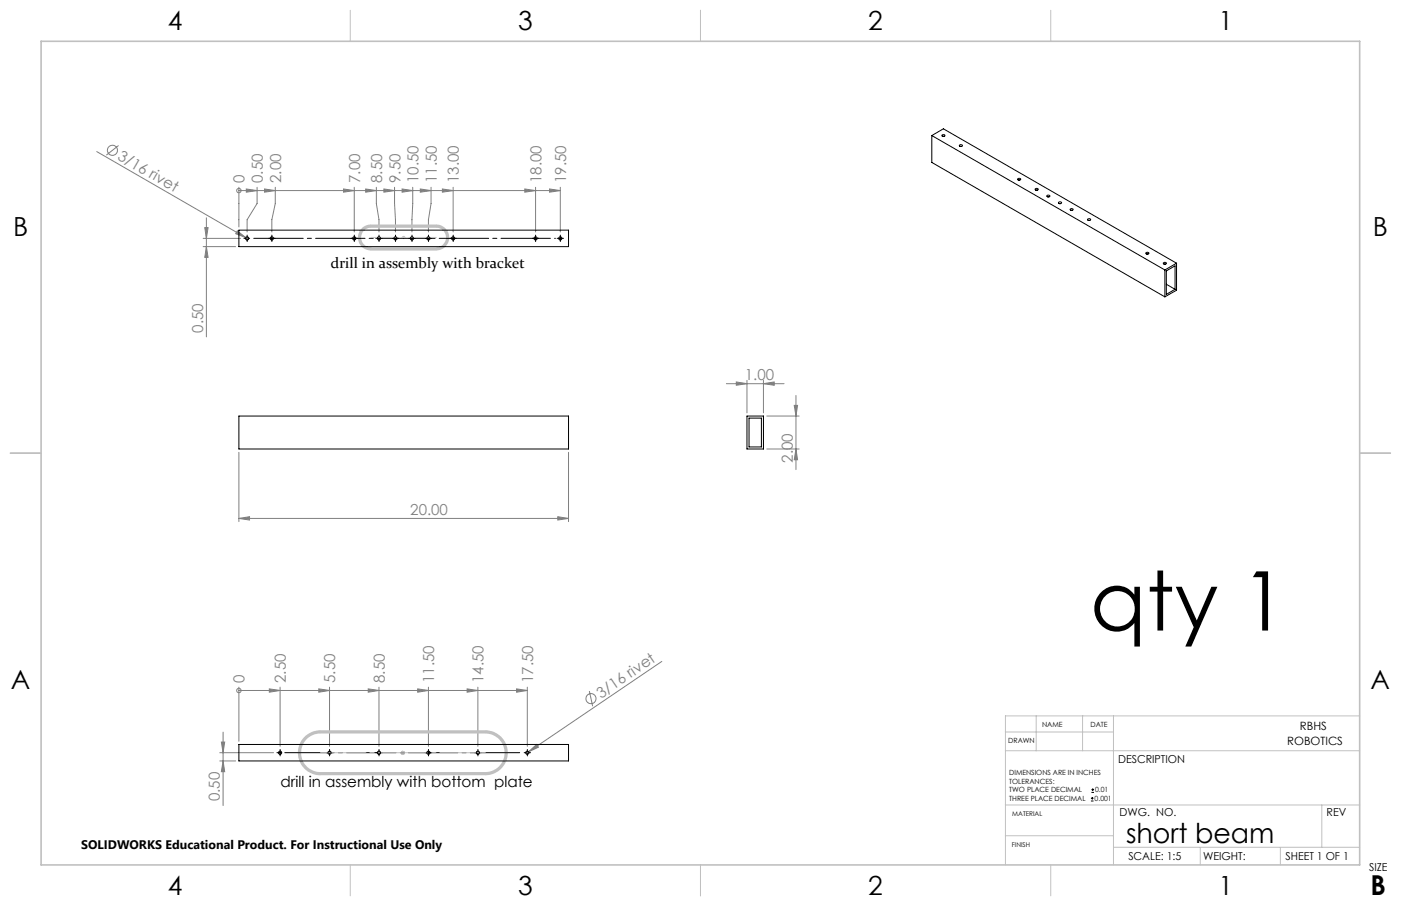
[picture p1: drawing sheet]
<svg xmlns="http://www.w3.org/2000/svg" width="432mm" height="279mm" viewBox="0 0 432 279" stroke-linecap="round" stroke-linejoin="round" font-family="sans-serif">
<g fill="none" stroke="#808080" stroke-width=".31">
<path d="M29.8 46.7l45.9 26.6M36.5 44.9l-3.7 2.9M73.6 58.8h.1M73.6 57.7v12.3M73.6 58.8h99.1M75.9 58.3l3.3 .5-3.3 .5zM79.2 57.7v5.1l-3 5v3.7M81.5 58.3l3.3 .5-3.3 .5zM84.8 57.7v5.1l-1 5v3.7M105.9 58.3l3.3 .5-3.3 .5zM109.2 57.7v13.8M112.7 58.3l3.3 .5-3.3 .5z"/>
<path d="M116 57.7v5.1l.8 5v3.7M118.3 58.3l3.3 .5-3.3 .5zM121.6 57.7l.3 13.8M123.9 58.3l3.3 .5-3.3 .5zM127.2 57.7l-.2 13.8M129.5 58.3l3.4 .5-3.4 .5zM132.9 57.7v5.1l-.9 5v3.7M136.3 58.3l3.4 .5-3.4 .5zM139.7 57.7v13.8M161.7 58.3l3.4 .5-3.4 .5zM165.1 57.7v13.8M169.4 58.3l3.3 .5-3.3 .5z"/>
<path d="M172.7 57.7v13.8M62.6 73.5h11.6M62.6 76.1h10M63.1 70.2h1l-.5 3.3zM63.6 67.2v36.7M63.6 76.1l.5 3.3h-1zM73.1 71.2l2.6 2.1-3.1-1.2zM75.7 73.3l.9 .5M223.9 118.3h17.8M226.9 117.8l3.3 .5-3.3 .5zM230.2 117.3v10M235.3 118.3l3.3-.5v1z"/>
<path d="M235.3 117.3v10M73.6 139.5v21.4M175.2 139.5v21.4M236.3 138.5h10M236.3 128.3h10M244.8 125h1l-.5 3.3zM245.3 138.5l.5 3.3h-1zM245.3 122v22.8M73.6 159.9l3.3-.6v1.1zM73.6 159.9h101.6M171.9 159.3l3.3 .6-3.3 .5zM73.6 212.9h.1"/>
<path d="M73.6 211.9v16.7M73.6 212.9h88.9M83 212.4l3.3 .5-3.3 .6zM86.3 211.9v18.3M98.2 212.4l3.4 .5-3.4 .6zM101.6 211.9v18.3M113.5 212.4l3.3 .5-3.3 .6zM116.8 211.9v18.3M128.7 212.4l3.3 .5-3.3 .6zM132 211.9v18.3M144 212.4l3.3 .5-3.3 .6zM147.3 211.9v18.3"/>
<path d="M159.2 212.4l3.3 .5-3.3 .6zM162.5 211.9v18.3M181.6 213.1l1.1 4.7M204 204l-41.1 27.8M67.7 232.1h16.6M67.7 234.7h4.9M68.2 228.8h1.1l-.5 3.3zM68.8 234.7l.5 3.3h-1.1zM68.8 225.8v22.6M162.9 231.8l2.5-2.2 .5 .8zM162.9 231.8l-.8 .6"/>
<circle cx="34.7" cy="46.3" r="1.54"/>
<circle cx="73.6" cy="58.8" r=".69"/>
<circle cx="73.6" cy="213" r=".68"/>
<circle cx="182.1" cy="215.4" r="1.55"/>
</g>
<g fill="none" stroke="#000" stroke-width=".31">
<path d="M75.7 73.5h1M76.2 73v1M83.3 73.5h1M83.8 73v1M108.7 73.5h1M109.2 73v1M116.3 73.5h1M116.8 73v1M121.4 73.5h1M121.9 73v1M126.5 73.5h1M127 73v1"/>
<path d="M131.6 73.5h.9M132 73v1M139.2 73.5h1M139.7 73v1M164.6 73.5h1M165.1 73v1M172.2 73.5h1M172.7 73v1M85.8 232.1h1M86.3 231.6v1M101.1 232.1h1M101.6 231.6v1"/>
<path d="M116.3 232.1h1M116.8 231.6v1M131.6 232.1h.9M132 231.6v1M146.8 232.1h1M147.3 231.6v1M162 232.1h1M162.5 231.6v1M336.2 247h.8M336.2 246.2h.8M336.4 244.4h.8M336.4 243.5h.8"/>
<path d="M336.7 245.8v.8M336.8 243.1v.8"/>
</g>
<g fill="none" stroke="#c0c0c0" stroke-width=".31">
<path d="M108 3.2v9.5M215.9 3.2v9.5M323.8 3.2v9.5M123.9 73.2h1M124 72.9l.7 .7M124.4 72.7v1M124.7 72.9l-.7 .7M3.1 139.7h9.6M419.1 139.7h9.5M309.9 231.5h109.2M309.9 225.7h33.3M319.4 220.8v10.7"/>
<path d="M333.7 220.8v10.7M343.2 220.8v45.9M419.1 220.8h-109.2v45.9M309.9 248.2h109.2M309.9 257.7h33.3M407.4 248.2v13.1M108 266.7v9.6M215.9 266.7v9.6M323.8 266.7v9.6M343.2 261.3h75.9M369.9 261.3v5.4M394.6 261.3v5.4"/>
</g>
<path d="M114.3 69.7a3.5 3.5 0 0 0-3.5 3.6 3.5 3.5 0 0 0 3.5 3.5M134.4 69.7a3.5 3.5 0 0 1 3.5 3.6 3.5 3.5 0 0 1-3.5 3.5M98.7 225.7a6.4 6.4 0 0 0-6.4 6.4 6.4 6.4 0 0 0 6.4 6.5M123.6 232.2h1.1M123.8 231.8l.7 .7M124.1 231.6v1.1M124.5 231.8l-.7 .7M149.6 225.7a6.4 6.4 0 0 1 6.4 6.4 6.4 6.4 0 0 1-6.4 6.5" fill="none" stroke="#c0c0c0" stroke-width="1" stroke-linecap="butt"/>
<g fill="none" stroke="#000" stroke-width=".31" stroke-dasharray="15.2 1.3 1.3 1.3">
<path d="M75.7 73.5h-.5M76.2 73v-.5M76.2 74v.5M83.3 73.5h-.5M83.8 73v-.5M83.8 74v.5M84.3 73.5h.5M108.7 73.5h-.5M109.2 73v-.5M109.2 74v.5M109.7 73.5h.5M116.3 73.5h-.5"/>
<path d="M116.8 73v-.5M116.8 74v.5M117.3 73.5h.5M121.4 73.5h-.5M121.9 73v-.5M121.9 74v.5M122.4 73.5h.5M126.5 73.5h-.5M127 73v-.5M127 74v.5M127.5 73.5h.5M131.6 73.5h-.5"/>
<path d="M132.1 73v-.5M132.1 74v.5M132.6 73.5h.5M139.2 73.5h-.5M139.7 73v-.5M139.7 74v.5M140.2 73.5h.5M164.6 73.5h-.5M165.1 73v-.5M165.1 74v.5M165.6 73.5h.5M172.2 73.5h-.5"/>
<path d="M172.7 73v-.5M172.7 74v.5M173.2 73.5h.5M85.8 232.1h-.5M86.3 231.6v-.5M86.3 232.6v.5M101.1 232.1h-.5M101.6 231.6v-.5M101.6 232.6v.5M102.1 232.1h.5M116.3 232.1h-.5M116.8 231.6v-.5"/>
<path d="M116.8 232.6v.5M117.3 232.1h.5M131.6 232.1h-.5M132.1 231.6v-.5M132.1 232.6v.5M132.6 232.1h.5M146.8 232.1h-.5M147.3 231.6v-.5M147.3 232.6v.5M147.8 232.1h.5M162 232.1h-.5M162.5 231.6v-.5"/>
<path d="M162.5 232.6v.5M163 232.1h.5"/>
</g>
<path d="M76.7 73.5h94.5" fill="none" stroke="#000" stroke-width=".31" stroke-dasharray="15.2 1.3 1.3 1.3" stroke-dashoffset="-1.5"/>
<path d="M86.8 232.1h74.3" fill="none" stroke="#000" stroke-width=".31" stroke-dasharray="15.2 1.3 1.3 1.3" stroke-dashoffset="-.9"/>
<path d="M114.3 73.2h20.2" fill="none" stroke="#c0c0c0" stroke-width=".31" stroke-dasharray="15.2 1.3 1.3 1.3" stroke-dashoffset="7.1"/>
<path d="M98.8 232.1h50.8" fill="none" stroke="#c0c0c0" stroke-width=".31" stroke-dasharray="15.2 1.3 1.3 1.3" stroke-dashoffset="1.3"/>
<path d="M12.7 12.7h406.4v254h-406.4z" fill="none" stroke="#c0c0c0" stroke-width=".5"/>
<path d="M114.3 69.7h20.1M114.3 76.8h20.1M98.7 225.7h50.9M98.7 238.6h50.9" fill="none" stroke="#c0c0c0" stroke-width="1"/>
<g fill="#808080">
<path d="M73.1 71.2l2.6 2.1-3.1-1.2z"/>
<path d="M162.9 231.8l2.5-2.2 .5 .8z"/>
<path d="M75.9 58.3l3.3 .5-3.3 .5zM81.5 58.3l3.3 .5-3.3 .5zM105.9 58.3l3.3 .5-3.3 .5zM112.7 58.3l3.3 .5-3.3 .5zM118.3 58.3l3.3 .5-3.3 .5zM123.9 58.3l3.3 .5-3.3 .5zM129.5 58.3l3.4 .5-3.4 .5zM136.3 58.3l3.4 .5-3.4 .5zM161.7 58.3l3.4 .5-3.4 .5zM169.4 58.3l3.3 .5-3.3 .5zM83 212.4l3.3 .5-3.3 .6zM98.2 212.4l3.4 .5-3.4 .6zM113.5 212.4l3.3 .5-3.3 .6zM128.7 212.4l3.3 .5-3.3 .6zM144 212.4l3.3 .5-3.3 .6zM159.2 212.4l3.3 .5-3.3 .6z"/>
<path d="M235.3 118.3l3.3-.5v1zM226.9 117.8l3.3 .5-3.3 .5zM171.9 159.3l3.3 .6-3.3 .5zM73.6 159.9l3.3-.6v1.1z"/>
<path d="M245.3 138.5l.5 3.3h-1zM244.8 125h1l-.5 3.3z"/>
<path d="M68.2 228.8h1.1l-.5 3.3zM68.8 234.7l.5 3.3h-1.1z"/>
<path d="M63.1 70.2h1l-.5 3.3zM63.6 76.1l.5 3.3h-1z"/>
</g>
<g fill="none" stroke="#000" stroke-width=".31">
<path d="M287.2 41.8l71.8 41.5M287.2 41.8v8.3l71.8 41.4M287.2 41.8l3.6-2.1 71.8 41.5M290.3 41.7a.43 .43 0 0 1 .5-.2 .43 .43 0 0 1 .3 .5l-.5 .1zM290.6 42.1h.4M295.8 44.7a.41 .41 0 0 1 .6-.1 .41 .41 0 0 1 .1 .5h-.7zM295.9 45.2h.5M313.7 55.2a.43 .43 0 0 1 .5-.3 .43 .43 0 0 1 .3 .6h-.6zM313.9 55.5h.4M319.2 58.2a.41 .41 0 0 1 .5-.2 .41 .41 0 0 1 .2 .6h-.7zM319.3 58.6h.4M73.6 71h101.6v5.1h-101.6z"/>
<path d="M322.7 60.4a.43 .43 0 0 1 .5-.3 .43 .43 0 0 1 .3 .5l-.6 .1zM322.9 60.7h.4M326.2 62.4a.44 .44 0 0 1 .6-.2 .44 .44 0 0 1 .3 .5l-.6 .1zM326.5 62.8h.4M329.8 64.5a.42 .42 0 0 1 .6-.2 .42 .42 0 0 1 .2 .5l-.5 .1zM330.1 64.9h.4M335.2 67.6a.44 .44 0 0 1 .6-.2 .44 .44 0 0 1 .2 .5l-.5 .1zM335.5 68h.4M353.2 78a.44 .44 0 0 1 .5-.2 .44 .44 0 0 1 .3 .5l-.6 .1zM353.4 78.4h.4M358.6 81.1a.44 .44 0 0 1 .5-.2 .44 .44 0 0 1 .3 .5l-.6 .1zM358.8 81.5h.4"/>
<path d="M359 83.3v8.2M359.5 83.5l2.7-1.5v7.2l-2.7 1.6zM359.5 87.7l2.7 1.5M362.6 81.2l-3.6 2.1M362.6 81.2v8.3l-3.6 2M73.6 128.3h101.6v10.2h-101.6zM230.2 128.3h5.1v10.2h-5.1zM230.9 128.9h3.8v8.9h-3.8zM73.6 229.6h101.6v5.1h-101.6z"/>
<circle cx="76.2" cy="73.5" r=".5"/>
<circle cx="83.8" cy="73.5" r=".5"/>
<circle cx="109.2" cy="73.5" r=".5"/>
<circle cx="116.8" cy="73.5" r=".5"/>
<circle cx="121.9" cy="73.5" r=".5"/>
<circle cx="127" cy="73.5" r=".5"/>
<circle cx="132" cy="73.5" r=".5"/>
<circle cx="139.7" cy="73.5" r=".5"/>
<circle cx="165.1" cy="73.5" r=".5"/>
<circle cx="172.7" cy="73.5" r=".5"/>
<circle cx="86.3" cy="232.1" r=".5"/>
<circle cx="101.6" cy="232.1" r=".5"/>
<circle cx="116.8" cy="232.1" r=".5"/>
<circle cx="132" cy="232.1" r=".5"/>
<circle cx="147.3" cy="232.1" r=".5"/>
<circle cx="162.5" cy="232.1" r=".5"/>
</g>
<text font-size="25.4" x="336" y="194.4">qty 1</text>
<g font-size="8.5">
<text x="347" y="260">short beam</text>
<text x="422.4" y="275.9">B</text>
</g>
<g font-size="8.1">
<text x="51.7" y="9.3">4</text>
<text x="159.7" y="9.3">3</text>
<text x="267.6" y="9.3">2</text>
<text x="375.6" y="9.3">1</text>
<text x="4" y="72.8">B</text>
<text x="423.1" y="72.8">B</text>
<text x="3.3" y="212.5">A</text>
<text x="422.4" y="212.5">A</text>
<text x="51.7" y="276">4</text>
<text x="159.7" y="276">3</text>
<text x="267.6" y="276">2</text>
<text x="375.6" y="276">1</text>
</g>
<g font-size="4.7" fill="#808080">
<text x="36" y="49.1" transform="rotate(30 36 49.1)">3/16 rivet</text>
<text x="75.4" y="56.4" transform="rotate(-90 75.4 56.4)">0</text>
<text x="81" y="56.4" transform="rotate(-90 81 56.4)">0.50</text>
<text x="86.6" y="56.4" transform="rotate(-90 86.6 56.4)">2.00</text>
<text x="111" y="56.4" transform="rotate(-90 111 56.4)">7.00</text>
<text x="117.8" y="56.4" transform="rotate(-90 117.8 56.4)">8.50</text>
<text x="123.4" y="56.4" transform="rotate(-90 123.4 56.4)">9.50</text>
<text x="129" y="56.4" transform="rotate(-90 129 56.4)">10.50</text>
<text x="134.6" y="56.4" transform="rotate(-90 134.6 56.4)">11.50</text>
<text x="141.5" y="56.4" transform="rotate(-90 141.5 56.4)">13.00</text>
<text x="166.9" y="56.4" transform="rotate(-90 166.9 56.4)">18.00</text>
<text x="174.5" y="56.4" transform="rotate(-90 174.5 56.4)">19.50</text>
<text x="62.6" y="102.6" transform="rotate(-90 62.6 102.6)">0.50</text>
<text x="229.6" y="117.3">1.00</text>
<text x="244.3" y="142.6" transform="rotate(-90 244.3 142.6)">2.00</text>
<text x="126.5" y="158.8">20.00</text>
<text x="75.4" y="210.6" transform="rotate(-90 75.4 210.6)">0</text>
<text x="88.1" y="210.6" transform="rotate(-90 88.1 210.6)">2.50</text>
<text x="103.3" y="210.6" transform="rotate(-90 103.3 210.6)">5.50</text>
<text x="118.6" y="210.6" transform="rotate(-90 118.6 210.6)">8.50</text>
<text x="133.8" y="210.6" transform="rotate(-90 133.8 210.6)">11.50</text>
<text x="149.1" y="210.6" transform="rotate(-90 149.1 210.6)">14.50</text>
<text x="164.3" y="210.6" transform="rotate(-90 164.3 210.6)">17.50</text>
<text x="185.2" y="215.4" transform="rotate(-34 185.2 215.4)">3/16 rivet</text>
<text x="67.7" y="247.1" transform="rotate(-90 67.7 247.1)">0.50</text>
</g>
<g font-size="4.7">
<text x="102" y="82.5">drill in assembly with bracket</text>
<text x="86.4" y="242.6">drill in assembly with bottom plate</text>
</g>
<text font-size="3.8" x="25" y="261.9">SOLIDWORKS Educational Product. For Instructional Use Only</text>
<g font-size="3.5">
<text x="400.7" y="225.2">RBHS</text>
<text x="396.7" y="229.7">ROBOTICS</text>
</g>
<g font-size="3.4">
<text x="344.6" y="235.3">DESCRIPTION</text>
<text x="345" y="251.6">DWG. NO.</text>
<text x="408.9" y="251.7">REV</text>
<text x="347.8" y="265.3">SCALE: 1:5</text>
<text x="370.8" y="265.3">WEIGHT:</text>
<text x="396.2" y="265.3">SHEET 1 OF 1</text>
<text x="422" y="268.7">SIZE</text>
</g>
<g font-size="2.2">
<text x="321.2" y="224.2">NAME</text>
<text x="336.1" y="224.2">DATE</text>
<text x="310.8" y="229">DRAWN</text>
<text x="311.1" y="239">DIMENSIONS ARE IN INCHES</text>
<text x="311.1" y="241.7">TOLERANCES:</text>
<text x="311.1" y="244.3">TWO PLACE DECIMAL</text>
<text x="337.5" y="244.3">0.01</text>
<text x="311.1" y="247">THREE PLACE DECIMAL</text>
<text x="337.4" y="247">0.001</text>
</g>
<g font-size="2">
<text x="312" y="251.6">MATERIAL</text>
<text x="311.9" y="261.3">FINISH</text>
</g>
</svg>
